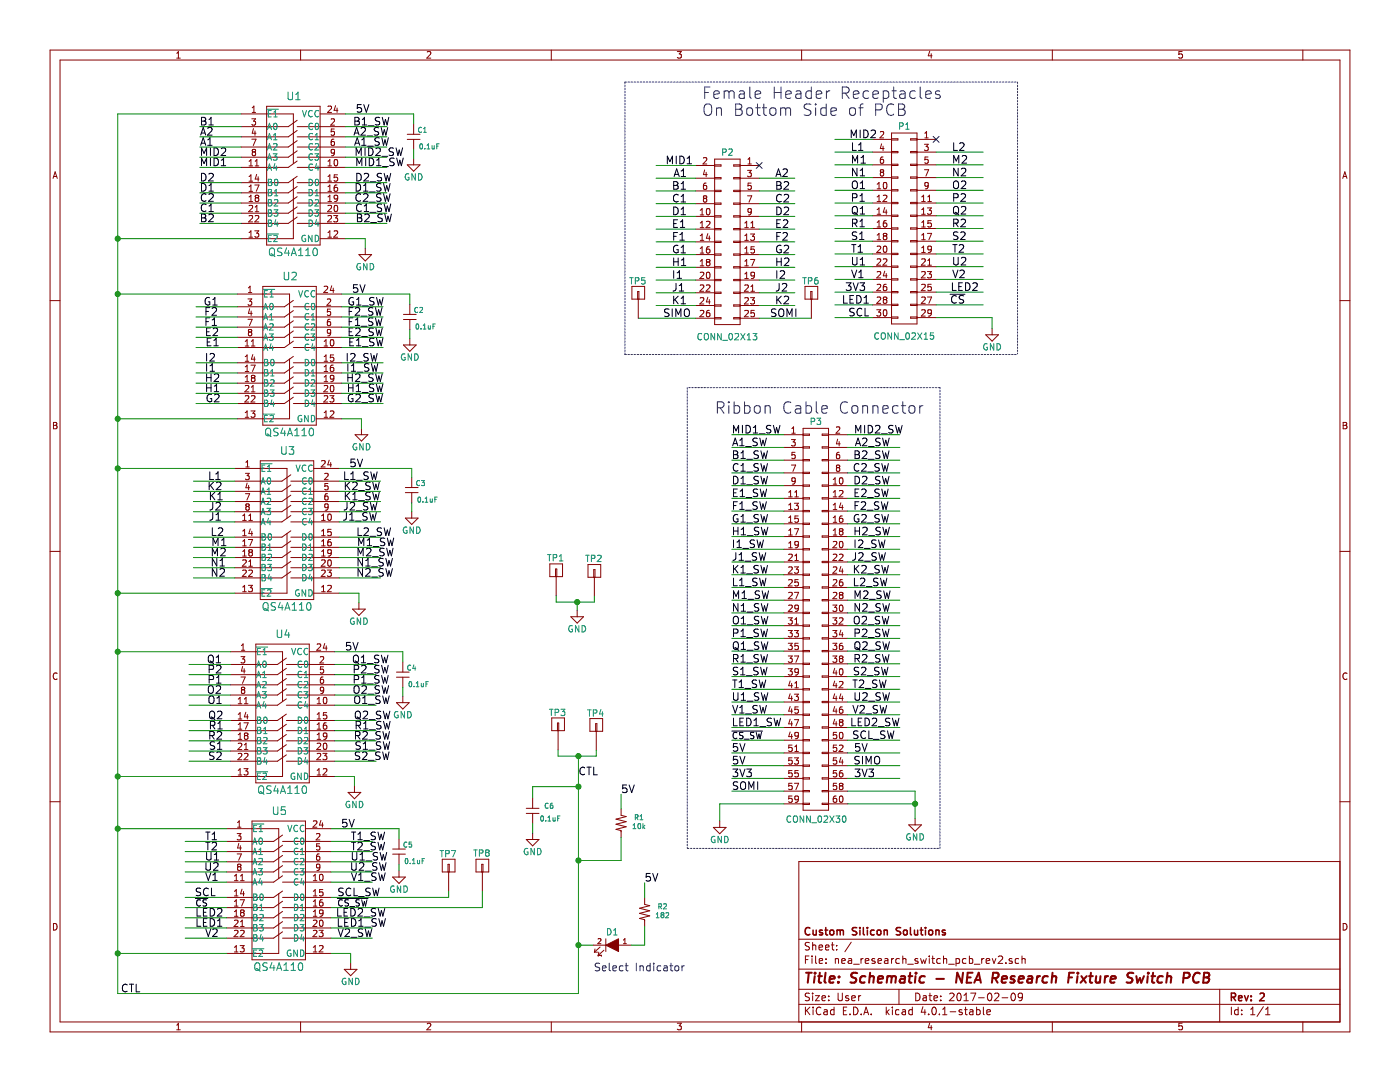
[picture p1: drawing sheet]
EESchema Schematic File Version 2
LIBS:power
LIBS:device
LIBS:transistors
LIBS:conn
LIBS:linear
LIBS:regul
LIBS:74xx
LIBS:cmos4000
LIBS:adc-dac
LIBS:memory
LIBS:xilinx
LIBS:microcontrollers
LIBS:dsp
LIBS:microchip
LIBS:analog_switches
LIBS:motorola
LIBS:texas
LIBS:intel
LIBS:audio
LIBS:interface
LIBS:digital-audio
LIBS:philips
LIBS:display
LIBS:cypress
LIBS:siliconi
LIBS:opto
LIBS:atmel
LIBS:contrib
LIBS:valves
LIBS:misc_parts
LIBS:nea_research_switch_pcb_rev2-cache
EELAYER 25 0
EELAYER END
$Descr User 11000 8500
encoding utf-8
Sheet 1 1
Title "Schematic - NEA Research Fixture Switch PCB"
Date "2017-02-09"
Rev "2"
Comp "Custom Silicon Solutions"
Comment1 ""
Comment2 ""
Comment3 ""
Comment4 ""
$EndDescr
$Comp
L CONN_02X15 P1
U 1 1
P 7105 1795
F 0 "P1" H 7105 2595 50  0000 C CNN
F 1 "CONN_02X15" H 7105 945 50  0000 C CNN
F 2 "footprints_on_Cdrive:Pin_Header_Straight_2x15_Pitch2.54mm" H 7105 645 50  0001 C CNN
F 3 "" H 7105 645 50  0000 C CNN
F 4 "digikey" H 7105 1795 60  0001 C CNN "supplier"
F 5 "A107235-ND " H 7105 1795 60  0001 C CNN "supplier pn"
F 6 "TE" H 7105 1795 60  0001 C CNN "manufacturer"
F 7 "2-146134-1 " H 7105 1795 60  0001 C CNN "manufacturer pn"
F 8 "CONN HEADER B/A 30POS VERT DUAL SMT" H 7105 1795 60  0001 C CNN "description"
	1    7105 1795
	-1   0    0    -1  
$EndComp
$Comp
L CONN_02X13 P2
U 1 1
P 5715 1900
F 0 "P2" H 5715 2600 50  0000 C CNN
F 1 "CONN_02X13" H 5715 1150 50  0000 C CNN
F 2 "footprints_on_Cdrive:Pin_Header_Straight_2x13_Pitch2.54mm" H 5715 750 50  0001 C CNN
F 3 "" H 5715 750 50  0000 C CNN
F 4 "digikey" H 5715 1900 60  0001 C CNN "supplier"
F 5 "A26494-ND" H 5715 1900 60  0001 C CNN "supplier pn"
F 6 "TE" H 5715 1900 60  0001 C CNN "manufacturer"
F 7 "1-534998-5 " H 5715 1900 60  0001 C CNN "manufacturer pn"
F 8 "CONN RECEPT 30POS .100 VERT DUAL " H 5715 1900 60  0001 C CNN "description"
	1    5715 1900
	-1   0    0    -1  
$EndComp
Text Label 6090 1400 0    60   ~ 0
A2
Wire Wire Line
	5965 1400 6245 1400
Text Label 6090 1500 0    60   ~ 0
B2
Wire Wire Line
	5965 1500 6245 1500
Text Label 6090 1600 0    60   ~ 0
C2
Text Label 6090 1700 0    60   ~ 0
D2
Text Label 6090 1800 0    60   ~ 0
E2
Text Label 6090 1900 0    60   ~ 0
F2
Wire Wire Line
	5965 1900 6245 1900
Text Label 6090 2000 0    60   ~ 0
G2
Text Label 6090 2100 0    60   ~ 0
H2
Wire Wire Line
	5965 2100 6245 2100
Text Label 6090 2200 0    60   ~ 0
I2
Text Label 6090 2300 0    60   ~ 0
J2
Wire Wire Line
	5965 2300 6245 2300
Text Label 6090 2400 0    60   ~ 0
K2
Text Label 7480 1195 0    60   ~ 0
L2
Wire Wire Line
	7355 1195 7725 1195
Text Label 7480 1295 0    60   ~ 0
M2
Text Label 7480 1395 0    60   ~ 0
N2
Text Label 7480 1495 0    60   ~ 0
O2
Text Label 7480 1595 0    60   ~ 0
P2
Text Label 7480 1695 0    60   ~ 0
Q2
Text Label 7480 1795 0    60   ~ 0
R2
Text Label 7480 1895 0    60   ~ 0
S2
Text Label 7480 1995 0    60   ~ 0
T2
Text Label 7480 2095 0    60   ~ 0
U2
Text Label 7480 2195 0    60   ~ 0
V2
Text Label 6675 1095 0    60   ~ 0
MID2
Wire Wire Line
	6855 1095 6560 1095
Text Label 5290 1400 0    60   ~ 0
A1
Wire Wire Line
	5465 1400 5155 1400
Text Label 5280 1500 0    60   ~ 0
B1
Wire Wire Line
	5465 1500 5155 1500
Text Label 5280 1600 0    60   ~ 0
C1
Wire Wire Line
	5465 1600 5155 1600
Text Label 5280 1700 0    60   ~ 0
D1
Wire Wire Line
	5465 1700 5155 1700
Text Label 5280 1800 0    60   ~ 0
E1
Wire Wire Line
	5465 1800 5155 1800
Text Label 5280 1900 0    60   ~ 0
F1
Wire Wire Line
	5465 1900 5155 1900
Text Label 5280 2000 0    60   ~ 0
G1
Wire Wire Line
	5465 2000 5155 2000
Text Label 5280 2100 0    60   ~ 0
H1
Wire Wire Line
	5465 2100 5155 2100
Text Label 5280 2200 0    60   ~ 0
I1
Wire Wire Line
	5465 2200 5155 2200
Text Label 5280 2300 0    60   ~ 0
J1
Wire Wire Line
	5465 2300 5155 2300
Text Label 5280 2400 0    60   ~ 0
K1
Wire Wire Line
	5465 2400 5155 2400
Text Label 6685 1195 0    60   ~ 0
L1
Wire Wire Line
	6855 1195 6560 1195
Text Label 6685 1295 0    60   ~ 0
M1
Wire Wire Line
	6855 1295 6560 1295
Text Label 6685 1395 0    60   ~ 0
N1
Wire Wire Line
	6855 1395 6560 1395
Text Label 6685 1495 0    60   ~ 0
O1
Wire Wire Line
	6855 1495 6560 1495
Text Label 6685 1595 0    60   ~ 0
P1
Wire Wire Line
	6855 1595 6560 1595
Text Label 6685 1695 0    60   ~ 0
Q1
Wire Wire Line
	6855 1695 6560 1695
Text Label 6685 1795 0    60   ~ 0
R1
Wire Wire Line
	6855 1795 6560 1795
Text Label 6685 1895 0    60   ~ 0
S1
Wire Wire Line
	6855 1895 6560 1895
Text Label 6685 1995 0    60   ~ 0
T1
Wire Wire Line
	6855 1995 6560 1995
Text Label 6685 2095 0    60   ~ 0
U1
Wire Wire Line
	6855 2095 6560 2095
Text Label 6685 2195 0    60   ~ 0
V1
Wire Wire Line
	6855 2195 6560 2195
Text Label 5230 1300 0    60   ~ 0
MID1
Wire Wire Line
	5465 1300 5155 1300
NoConn ~ 5965 1300
NoConn ~ 7355 1095
Wire Wire Line
	6855 2495 6560 2495
Wire Wire Line
	5965 1600 6245 1600
Wire Wire Line
	5965 1700 6245 1700
Wire Wire Line
	5965 1800 6245 1800
Wire Wire Line
	5965 2000 6245 2000
Wire Wire Line
	5965 2200 6245 2200
Wire Wire Line
	5965 2400 6245 2400
Wire Wire Line
	7355 1295 7725 1295
Wire Wire Line
	7355 1395 7725 1395
Wire Wire Line
	7355 1795 7725 1795
Wire Wire Line
	7355 1995 7725 1995
Wire Wire Line
	7355 2195 7725 2195
Wire Wire Line
	7355 1495 7725 1495
Wire Wire Line
	7355 1595 7725 1595
Wire Wire Line
	7355 1695 7725 1695
Wire Wire Line
	7355 1895 7725 1895
Wire Wire Line
	7355 2095 7725 2095
Wire Wire Line
	7355 2295 7725 2295
Wire Wire Line
	7355 2495 7795 2495
Text Label 6665 2495 0    60   ~ 0
SCL
Text Label 7465 2395 0    60   ~ 0
~CS
Text Label 6615 2395 0    60   ~ 0
LED1
Text Label 7470 2295 0    60   ~ 0
LED2
$Comp
L GND #PWR01
U 1 1
P 7795 2580
F 0 "#PWR01" H 7795 2330 50  0001 C CNN
F 1 "GND" H 7795 2430 50  0000 C CNN
F 2 "" H 7795 2580 50  0000 C CNN
F 3 "" H 7795 2580 50  0000 C CNN
	1    7795 2580
	1    0    0    -1  
$EndComp
Wire Wire Line
	7795 2495 7795 2580
Wire Wire Line
	7725 2395 7355 2395
Wire Wire Line
	6855 2295 6560 2295
Wire Wire Line
	6855 2395 6560 2395
Wire Notes Line
	4910 2785 7995 2785
Wire Notes Line
	4910 2785 4910 645 
Wire Notes Line
	4910 645  7995 645 
Wire Notes Line
	7995 645  7995 2780
Text Notes 5515 920  0    90   ~ 0
Female Header Receptacles\nOn Bottom Side of PCB
Text Label 6640 2295 0    60   ~ 0
3V3
$Comp
L QS4A110 U1
U 1 1
P 1895 1355
F 0 "U1" H 2310 1950 60  0000 C CNN
F 1 "QS4A110" H 2305 725 60  0000 C CNN
F 2 "footprints_on_Cdrive:QSOP-24" H 2310 1950 60  0001 C CNN
F 3 "" H 2310 1950 60  0000 C CNN
F 4 "digikey" H 1895 2455 60  0001 C CNN "supplier"
F 5 "800-1776-5-ND" H 2555 2445 60  0001 C CNN "suppiler pn"
F 6 "IDT" H 1915 2325 60  0001 C CNN "manufacturer"
F 7 "QS4A110QG" H 2405 2335 60  0001 C CNN "manufacturer pn"
F 8 "IC SWITCH 5PST, 24QSOP" H 2235 2185 60  0001 C CNN "description"
	1    1895 1355
	1    0    0    -1  
$EndComp
$Comp
L QS4A110 U2
U 1 1
P 1865 2770
F 0 "U2" H 2280 3365 60  0000 C CNN
F 1 "QS4A110" H 2275 2140 60  0000 C CNN
F 2 "footprints_on_Cdrive:QSOP-24" H 2280 3365 60  0001 C CNN
F 3 "" H 2280 3365 60  0000 C CNN
F 4 "digikey" H 1865 3870 60  0001 C CNN "supplier"
F 5 "800-1776-5-ND" H 2525 3860 60  0001 C CNN "suppiler pn"
F 6 "IDT" H 1885 3740 60  0001 C CNN "manufacturer"
F 7 "QS4A110QG" H 2375 3750 60  0001 C CNN "manufacturer pn"
F 8 "IC SWITCH 5PST, 24QSOP" H 2205 3600 60  0001 C CNN "description"
	1    1865 2770
	1    0    0    -1  
$EndComp
$Comp
L QS4A110 U3
U 1 1
P 1845 4140
F 0 "U3" H 2260 4735 60  0000 C CNN
F 1 "QS4A110" H 2255 3510 60  0000 C CNN
F 2 "footprints_on_Cdrive:QSOP-24" H 2260 4735 60  0001 C CNN
F 3 "" H 2260 4735 60  0000 C CNN
F 4 "digikey" H 1845 5240 60  0001 C CNN "supplier"
F 5 "800-1776-5-ND" H 2505 5230 60  0001 C CNN "suppiler pn"
F 6 "IDT" H 1865 5110 60  0001 C CNN "manufacturer"
F 7 "QS4A110QG" H 2355 5120 60  0001 C CNN "manufacturer pn"
F 8 "IC SWITCH 5PST, 24QSOP" H 2185 4970 60  0001 C CNN "description"
	1    1845 4140
	1    0    0    -1  
$EndComp
$Comp
L QS4A110 U4
U 1 1
P 1810 5580
F 0 "U4" H 2225 6175 60  0000 C CNN
F 1 "QS4A110" H 2220 4950 60  0000 C CNN
F 2 "footprints_on_Cdrive:QSOP-24" H 2225 6175 60  0001 C CNN
F 3 "" H 2225 6175 60  0000 C CNN
F 4 "digikey" H 1810 6680 60  0001 C CNN "supplier"
F 5 "800-1776-5-ND" H 2470 6670 60  0001 C CNN "suppiler pn"
F 6 "IDT" H 1830 6550 60  0001 C CNN "manufacturer"
F 7 "QS4A110QG" H 2320 6560 60  0001 C CNN "manufacturer pn"
F 8 "IC SWITCH 5PST, 24QSOP" H 2150 6410 60  0001 C CNN "description"
	1    1810 5580
	1    0    0    -1  
$EndComp
$Comp
L QS4A110 U5
U 1 1
P 1780 6970
F 0 "U5" H 2195 7565 60  0000 C CNN
F 1 "QS4A110" H 2190 6340 60  0000 C CNN
F 2 "footprints_on_Cdrive:QSOP-24" H 2195 7565 60  0001 C CNN
F 3 "" H 2195 7565 60  0000 C CNN
F 4 "digikey" H 1780 8070 60  0001 C CNN "supplier"
F 5 "800-1776-5-ND" H 2440 8060 60  0001 C CNN "suppiler pn"
F 6 "IDT" H 1800 7940 60  0001 C CNN "manufacturer"
F 7 "QS4A110QG" H 2290 7950 60  0001 C CNN "manufacturer pn"
F 8 "IC SWITCH 5PST, 24QSOP" H 2120 7800 60  0001 C CNN "description"
	1    1780 6970
	1    0    0    -1  
$EndComp
Text Label 1655 4220 0    60   ~ 0
L2
Text Label 1655 4380 0    60   ~ 0
M2
Text Label 1655 4540 0    60   ~ 0
N2
Text Label 1625 5460 0    60   ~ 0
O2
Text Label 1630 5300 0    60   ~ 0
P2
Text Label 1635 5660 0    60   ~ 0
Q2
Text Label 1635 5820 0    60   ~ 0
R2
Text Label 1635 5980 0    60   ~ 0
S2
Text Label 1610 6690 0    60   ~ 0
T2
Text Label 1605 6850 0    60   ~ 0
U2
Text Label 1610 7370 0    60   ~ 0
V2
Text Label 1570 1235 0    60   ~ 0
MID2
Text Label 1635 3780 0    60   ~ 0
L1
Text Label 1660 4300 0    60   ~ 0
M1
Text Label 1655 4460 0    60   ~ 0
N1
Text Label 1630 5540 0    60   ~ 0
O1
Text Label 1630 5380 0    60   ~ 0
P1
Text Label 1625 5220 0    60   ~ 0
Q1
Text Label 1640 5740 0    60   ~ 0
R1
Text Label 1640 5900 0    60   ~ 0
S1
Text Label 1610 6610 0    60   ~ 0
T1
Text Label 1610 6770 0    60   ~ 0
U1
Text Label 1610 6930 0    60   ~ 0
V1
Text Label 1530 7050 0    60   ~ 0
SCL
Text Label 1535 7130 0    50   ~ 0
~CS
Text Label 1535 7290 0    60   ~ 0
LED1
Text Label 1535 7210 0    60   ~ 0
LED2
Text Label 1570 1155 0    60   ~ 0
A1
Wire Wire Line
	1895 1155 1570 1155
Text Label 1570 995  0    60   ~ 0
B1
Wire Wire Line
	1895 1315 1570 1315
Text Label 1570 1675 0    60   ~ 0
C1
Wire Wire Line
	1895 1515 1570 1515
Text Label 1570 1515 0    60   ~ 0
D1
Wire Wire Line
	1895 1675 1570 1675
Text Label 1615 2730 0    60   ~ 0
E1
Wire Wire Line
	1865 2410 1540 2410
Text Label 1605 2570 0    60   ~ 0
F1
Text Label 1600 2410 0    60   ~ 0
G1
Text Label 1610 3090 0    60   ~ 0
H1
Text Label 1610 2930 0    60   ~ 0
I1
Text Label 1640 4100 0    60   ~ 0
J1
Text Label 1640 3940 0    60   ~ 0
K1
Text Label 1570 1315 0    60   ~ 0
MID1
Wire Wire Line
	1895 995  1570 995 
Text Label 1570 1075 0    60   ~ 0
A2
Wire Wire Line
	1570 1235 1895 1235
Text Label 1570 1755 0    60   ~ 0
B2
Wire Wire Line
	1570 1435 1895 1435
Text Label 1570 1595 0    60   ~ 0
C2
Text Label 1570 1435 0    60   ~ 0
D2
Text Label 1610 2650 0    60   ~ 0
E2
Text Label 1605 2490 0    60   ~ 0
F2
Text Label 1615 3170 0    60   ~ 0
G2
Text Label 1610 3010 0    60   ~ 0
H2
Text Label 1610 2850 0    60   ~ 0
I2
Text Label 1640 4020 0    60   ~ 0
J2
Text Label 1630 3860 0    60   ~ 0
K2
Wire Wire Line
	1570 1595 1895 1595
Wire Wire Line
	1570 1755 1895 1755
Wire Wire Line
	1865 2570 1540 2570
Wire Wire Line
	1865 2730 1540 2730
Wire Wire Line
	1865 2930 1540 2930
Wire Wire Line
	1865 3090 1540 3090
Wire Wire Line
	1865 2490 1540 2490
Wire Wire Line
	1540 2650 1865 2650
Wire Wire Line
	1540 2850 1865 2850
Wire Wire Line
	1540 3010 1865 3010
Wire Wire Line
	1540 3170 1865 3170
Wire Wire Line
	1845 3860 1520 3860
Wire Wire Line
	1845 4020 1520 4020
Wire Wire Line
	1845 4220 1520 4220
Wire Wire Line
	1845 4380 1520 4380
Wire Wire Line
	1845 4540 1520 4540
Wire Wire Line
	1845 3780 1520 3780
Wire Wire Line
	1520 3940 1845 3940
Wire Wire Line
	1520 4100 1845 4100
Wire Wire Line
	1520 4300 1845 4300
Wire Wire Line
	1520 4460 1845 4460
Wire Wire Line
	1810 5300 1485 5300
Wire Wire Line
	1810 5460 1485 5460
Wire Wire Line
	1810 5660 1485 5660
Wire Wire Line
	1810 5820 1485 5820
Wire Wire Line
	1810 5980 1485 5980
Wire Wire Line
	1810 5220 1485 5220
Wire Wire Line
	1485 5380 1810 5380
Wire Wire Line
	1485 5540 1810 5540
Wire Wire Line
	1485 5740 1810 5740
Wire Wire Line
	1485 5900 1810 5900
Wire Wire Line
	1780 6690 1455 6690
Wire Wire Line
	1780 6850 1455 6850
Wire Wire Line
	1455 7050 1780 7050
Wire Wire Line
	1780 7210 1455 7210
Wire Wire Line
	1780 7370 1455 7370
Wire Wire Line
	1780 6610 1455 6610
Wire Wire Line
	1455 6770 1780 6770
Wire Wire Line
	1455 6930 1780 6930
Wire Wire Line
	1455 7130 1780 7130
Wire Wire Line
	1455 7290 1780 7290
Text Label 2800 4220 0    60   ~ 0
L2_SW
Text Label 2800 4380 0    60   ~ 0
M2_SW
Text Label 2800 4540 0    60   ~ 0
N2_SW
Text Label 2770 5460 0    60   ~ 0
O2_SW
Text Label 2770 5300 0    60   ~ 0
P2_SW
Text Label 2780 5660 0    60   ~ 0
Q2_SW
Text Label 2780 5820 0    60   ~ 0
R2_SW
Text Label 2780 5980 0    60   ~ 0
S2_SW
Text Label 2755 6690 0    60   ~ 0
T2_SW
Text Label 2750 6850 0    60   ~ 0
U2_SW
Text Label 2650 7370 0    60   ~ 0
V2_SW
Text Label 2785 1235 0    60   ~ 0
MID2_SW
Text Label 2695 3780 0    60   ~ 0
L1_SW
Text Label 2805 4300 0    60   ~ 0
M1_SW
Text Label 2800 4460 0    60   ~ 0
N1_SW
Text Label 2775 5540 0    60   ~ 0
O1_SW
Text Label 2770 5380 0    60   ~ 0
P1_SW
Text Label 2765 5220 0    60   ~ 0
Q1_SW
Text Label 2785 5740 0    60   ~ 0
R1_SW
Text Label 2785 5900 0    60   ~ 0
S1_SW
Text Label 2755 6610 0    60   ~ 0
T1_SW
Text Label 2755 6770 0    60   ~ 0
U1_SW
Text Label 2755 6930 0    60   ~ 0
V1_SW
Text Label 2650 7050 0    60   ~ 0
SCL_SW
Text Label 2650 7130 0    50   ~ 0
~CS_SW
Text Label 2645 7290 0    60   ~ 0
LED1_SW
Text Label 2640 7210 0    60   ~ 0
LED2_SW
Wire Wire Line
	3040 1155 2715 1155
Text Label 2775 995  0    60   ~ 0
B1_SW
Wire Wire Line
	3040 1315 2715 1315
Text Label 2790 1675 0    60   ~ 0
C1_SW
Wire Wire Line
	3040 1515 2715 1515
Text Label 2785 1515 0    60   ~ 0
D1_SW
Wire Wire Line
	3040 1675 2715 1675
Text Label 2735 2730 0    60   ~ 0
E1_SW
Wire Wire Line
	3010 2410 2685 2410
Text Label 2730 2570 0    60   ~ 0
F1_SW
Text Label 2730 2410 0    60   ~ 0
G1_SW
Text Label 2725 3090 0    60   ~ 0
H1_SW
Text Label 2720 2930 0    60   ~ 0
I1_SW
Text Label 2690 4100 0    60   ~ 0
J1_SW
Text Label 2700 3940 0    60   ~ 0
K1_SW
Text Label 2790 1315 0    60   ~ 0
MID1_SW
Wire Wire Line
	3040 995  2715 995 
Wire Wire Line
	2715 1235 3040 1235
Text Label 2795 1755 0    60   ~ 0
B2_SW
Wire Wire Line
	2715 1435 3040 1435
Text Label 2785 1595 0    60   ~ 0
C2_SW
Text Label 2790 1435 0    60   ~ 0
D2_SW
Text Label 2730 2650 0    60   ~ 0
E2_SW
Text Label 2730 2490 0    60   ~ 0
F2_SW
Text Label 2725 3170 0    60   ~ 0
G2_SW
Text Label 2720 3010 0    60   ~ 0
H2_SW
Text Label 2715 2850 0    60   ~ 0
I2_SW
Text Label 2695 4020 0    60   ~ 0
J2_SW
Text Label 2700 3860 0    60   ~ 0
K2_SW
Wire Wire Line
	2715 1595 3040 1595
Wire Wire Line
	2715 1755 3040 1755
Wire Wire Line
	3010 2570 2685 2570
Wire Wire Line
	3010 2730 2685 2730
Wire Wire Line
	3010 2930 2685 2930
Wire Wire Line
	3010 3090 2685 3090
Wire Wire Line
	3010 2490 2685 2490
Wire Wire Line
	2685 2650 3010 2650
Wire Wire Line
	2685 2850 3010 2850
Wire Wire Line
	2685 3010 3010 3010
Wire Wire Line
	2685 3170 3010 3170
Wire Wire Line
	2990 3860 2665 3860
Wire Wire Line
	2990 4020 2665 4020
Wire Wire Line
	2990 4220 2665 4220
Wire Wire Line
	2990 4380 2665 4380
Wire Wire Line
	2990 4540 2665 4540
Wire Wire Line
	2990 3780 2665 3780
Wire Wire Line
	2665 3940 2990 3940
Wire Wire Line
	2665 4100 2990 4100
Wire Wire Line
	2665 4300 2990 4300
Wire Wire Line
	2665 4460 2990 4460
Wire Wire Line
	2955 5300 2630 5300
Wire Wire Line
	2955 5460 2630 5460
Wire Wire Line
	2955 5660 2630 5660
Wire Wire Line
	2955 5820 2630 5820
Wire Wire Line
	2955 5980 2630 5980
Wire Wire Line
	2955 5220 2630 5220
Wire Wire Line
	2630 5380 2955 5380
Wire Wire Line
	2630 5540 2955 5540
Wire Wire Line
	2630 5740 2955 5740
Wire Wire Line
	2630 5900 2955 5900
Wire Wire Line
	2925 6690 2600 6690
Wire Wire Line
	2925 6850 2600 6850
Wire Wire Line
	2600 7050 3525 7050
Wire Wire Line
	2925 7210 2600 7210
Wire Wire Line
	2925 7370 2600 7370
Wire Wire Line
	2925 6610 2600 6610
Wire Wire Line
	2600 6770 2925 6770
Wire Wire Line
	2600 6930 2925 6930
Wire Wire Line
	2600 7130 3790 7130
Wire Wire Line
	2600 7290 2925 7290
Text Label 2780 1155 0    60   ~ 0
A1_SW
Text Label 2775 1075 0    60   ~ 0
A2_SW
Wire Wire Line
	1895 1075 1570 1075
Wire Wire Line
	3040 1075 2715 1075
Wire Wire Line
	4545 7805 925  7805
Wire Wire Line
	925  7805 925  895 
Wire Wire Line
	925  895  1895 895 
Wire Wire Line
	1895 1875 925  1875
Connection ~ 925  1875
Wire Wire Line
	1865 2310 925  2310
Connection ~ 925  2310
Wire Wire Line
	1865 3290 925  3290
Connection ~ 925  3290
Wire Wire Line
	1845 3680 925  3680
Connection ~ 925  3680
Wire Wire Line
	1845 4660 925  4660
Connection ~ 925  4660
Wire Wire Line
	1810 5120 925  5120
Connection ~ 925  5120
Wire Wire Line
	1810 6100 925  6100
Connection ~ 925  6100
Wire Wire Line
	1780 6510 925  6510
Connection ~ 925  6510
Wire Wire Line
	1780 7490 925  7490
Connection ~ 925  7490
Text Label 950  7805 0    60   ~ 0
CTL
$Comp
L GND #PWR02
U 1 1
P 2870 1950
F 0 "#PWR02" H 2870 1700 50  0001 C CNN
F 1 "GND" H 2870 1800 50  0000 C CNN
F 2 "" H 2870 1950 50  0000 C CNN
F 3 "" H 2870 1950 50  0000 C CNN
	1    2870 1950
	1    0    0    -1  
$EndComp
Wire Wire Line
	2715 1875 2870 1875
Wire Wire Line
	2870 1875 2870 1950
$Comp
L GND #PWR03
U 1 1
P 2840 3365
F 0 "#PWR03" H 2840 3115 50  0001 C CNN
F 1 "GND" H 2840 3215 50  0000 C CNN
F 2 "" H 2840 3365 50  0000 C CNN
F 3 "" H 2840 3365 50  0000 C CNN
	1    2840 3365
	1    0    0    -1  
$EndComp
Wire Wire Line
	2685 3290 2840 3290
Wire Wire Line
	2840 3290 2840 3365
$Comp
L GND #PWR04
U 1 1
P 2820 4735
F 0 "#PWR04" H 2820 4485 50  0001 C CNN
F 1 "GND" H 2820 4585 50  0000 C CNN
F 2 "" H 2820 4735 50  0000 C CNN
F 3 "" H 2820 4735 50  0000 C CNN
	1    2820 4735
	1    0    0    -1  
$EndComp
Wire Wire Line
	2665 4660 2820 4660
Wire Wire Line
	2820 4660 2820 4735
$Comp
L GND #PWR05
U 1 1
P 2785 6175
F 0 "#PWR05" H 2785 5925 50  0001 C CNN
F 1 "GND" H 2785 6025 50  0000 C CNN
F 2 "" H 2785 6175 50  0000 C CNN
F 3 "" H 2785 6175 50  0000 C CNN
	1    2785 6175
	1    0    0    -1  
$EndComp
Wire Wire Line
	2630 6100 2785 6100
Wire Wire Line
	2785 6100 2785 6175
$Comp
L GND #PWR06
U 1 1
P 2755 7565
F 0 "#PWR06" H 2755 7315 50  0001 C CNN
F 1 "GND" H 2755 7415 50  0000 C CNN
F 2 "" H 2755 7565 50  0000 C CNN
F 3 "" H 2755 7565 50  0000 C CNN
	1    2755 7565
	1    0    0    -1  
$EndComp
Wire Wire Line
	2600 7490 2755 7490
Wire Wire Line
	2755 7490 2755 7565
Text Label 6710 3415 0    60   ~ 0
MID2_SW
Text Label 5750 3615 0    60   ~ 0
B1_SW
Text Label 5750 3715 0    60   ~ 0
C1_SW
Text Label 5750 3815 0    60   ~ 0
D1_SW
Text Label 5750 3415 0    60   ~ 0
MID1_SW
Text Label 6705 3615 0    60   ~ 0
B2_SW
Text Label 6700 3715 0    60   ~ 0
C2_SW
Text Label 6705 3815 0    60   ~ 0
D2_SW
Text Label 5750 3515 0    60   ~ 0
A1_SW
Text Label 6715 3515 0    60   ~ 0
A2_SW
$Comp
L CONN_02X30 P3
U 1 1
P 6410 4865
F 0 "P3" H 6410 6415 50  0000 C CNN
F 1 "CONN_02X30" H 6415 3290 50  0000 C CNN
F 2 "footprints_on_Cdrive:HDR_2x30_F_latch" H 6410 4365 50  0001 C CNN
F 3 "" H 6410 4365 50  0000 C CNN
F 4 "digikey" H 6410 4865 60  0001 C CNN "supplier"
F 5 "AHK60H-ND" H 6410 4865 60  0001 C CNN "supplier pn"
F 6 "TE" H 6410 4865 60  0001 C CNN "manufacturer"
F 7 "1-5499922-1 " H 6410 4865 60  0001 C CNN "manufacturer pn"
F 8 "CONN HEADER VERT 60POS .100 15AU " H 6410 4865 60  0001 C CNN "description"
	1    6410 4865
	1    0    0    -1  
$EndComp
Wire Wire Line
	6160 3415 5750 3415
Wire Wire Line
	6160 3515 5750 3515
Wire Wire Line
	6160 3615 5750 3615
Wire Wire Line
	6160 3715 5750 3715
Wire Wire Line
	6160 3815 5750 3815
Wire Wire Line
	6160 3915 5750 3915
Wire Wire Line
	6160 4015 5750 4015
Wire Wire Line
	6160 4115 5750 4115
Wire Wire Line
	6160 4215 5750 4215
Wire Wire Line
	6160 4315 5750 4315
Wire Wire Line
	6160 4415 5750 4415
Wire Wire Line
	6160 4515 5750 4515
Wire Wire Line
	6160 4615 5750 4615
Wire Wire Line
	6160 4715 5750 4715
Wire Wire Line
	6160 4815 5750 4815
Wire Wire Line
	6160 4915 5750 4915
Wire Wire Line
	6160 5015 5750 5015
Wire Wire Line
	6160 5115 5750 5115
Wire Wire Line
	6160 5215 5750 5215
Wire Wire Line
	6160 5315 5750 5315
Wire Wire Line
	6160 5415 5750 5415
Wire Wire Line
	6160 5515 5750 5515
Wire Wire Line
	6160 5615 5750 5615
Wire Wire Line
	6160 5715 5750 5715
Wire Wire Line
	6160 5815 5750 5815
Wire Wire Line
	6160 5915 5750 5915
Wire Wire Line
	6160 6015 5750 6015
Wire Wire Line
	6160 6115 5750 6115
Wire Wire Line
	5655 6315 6160 6315
Wire Wire Line
	7070 3415 6660 3415
Wire Wire Line
	7070 3515 6660 3515
Wire Wire Line
	7070 3615 6660 3615
Wire Wire Line
	7070 3715 6660 3715
Wire Wire Line
	7070 3815 6660 3815
Wire Wire Line
	7070 3915 6660 3915
Wire Wire Line
	7070 4015 6660 4015
Wire Wire Line
	7070 4115 6660 4115
Wire Wire Line
	7070 4215 6660 4215
Wire Wire Line
	7070 4315 6660 4315
Wire Wire Line
	7070 4415 6660 4415
Wire Wire Line
	7070 4515 6660 4515
Wire Wire Line
	7070 4615 6660 4615
Wire Wire Line
	7070 4715 6660 4715
Wire Wire Line
	7070 4815 6660 4815
Wire Wire Line
	7070 4915 6660 4915
Wire Wire Line
	7070 5015 6660 5015
Wire Wire Line
	7070 5115 6660 5115
Wire Wire Line
	7070 5215 6660 5215
Wire Wire Line
	7070 5315 6660 5315
Wire Wire Line
	7070 5415 6660 5415
Wire Wire Line
	7070 5515 6660 5515
Wire Wire Line
	7070 5615 6660 5615
Wire Wire Line
	7070 5715 6660 5715
Wire Wire Line
	7070 5815 6660 5815
Wire Wire Line
	7070 5915 6660 5915
Wire Wire Line
	7070 6015 6660 6015
Wire Wire Line
	7070 6115 6660 6115
Wire Wire Line
	6660 6215 7190 6215
Wire Wire Line
	6660 6315 7190 6315
Text Label 5750 3915 0    60   ~ 0
E1_SW
Text Label 5750 4015 0    60   ~ 0
F1_SW
Text Label 5750 4115 0    60   ~ 0
G1_SW
Text Label 5750 4215 0    60   ~ 0
H1_SW
Text Label 5750 4315 0    60   ~ 0
I1_SW
Text Label 6705 3915 0    60   ~ 0
E2_SW
Text Label 6705 4015 0    60   ~ 0
F2_SW
Text Label 6700 4115 0    60   ~ 0
G2_SW
Text Label 6705 4215 0    60   ~ 0
H2_SW
Text Label 6705 4315 0    60   ~ 0
I2_SW
Text Label 6700 4615 0    60   ~ 0
L2_SW
Text Label 6705 4715 0    60   ~ 0
M2_SW
Text Label 6705 4815 0    60   ~ 0
N2_SW
Text Label 5750 4615 0    60   ~ 0
L1_SW
Text Label 5750 4715 0    60   ~ 0
M1_SW
Text Label 5750 4815 0    60   ~ 0
N1_SW
Text Label 5750 4415 0    60   ~ 0
J1_SW
Text Label 5750 4515 0    60   ~ 0
K1_SW
Text Label 6690 4415 0    60   ~ 0
J2_SW
Text Label 6700 4515 0    60   ~ 0
K2_SW
Text Label 6700 4915 0    60   ~ 0
O2_SW
Text Label 6705 5015 0    60   ~ 0
P2_SW
Text Label 6705 5115 0    60   ~ 0
Q2_SW
Text Label 6705 5215 0    60   ~ 0
R2_SW
Text Label 6700 5315 0    60   ~ 0
S2_SW
Text Label 5750 4915 0    60   ~ 0
O1_SW
Text Label 5750 5015 0    60   ~ 0
P1_SW
Text Label 5750 5115 0    60   ~ 0
Q1_SW
Text Label 5750 5215 0    60   ~ 0
R1_SW
Text Label 5750 5315 0    60   ~ 0
S1_SW
Text Label 6695 5415 0    60   ~ 0
T2_SW
Text Label 6705 5515 0    60   ~ 0
U2_SW
Text Label 6695 5615 0    60   ~ 0
V2_SW
Text Label 5750 5415 0    60   ~ 0
T1_SW
Text Label 5750 5515 0    60   ~ 0
U1_SW
Text Label 5750 5615 0    60   ~ 0
V1_SW
Text Label 6695 5815 0    60   ~ 0
SCL_SW
Text Label 5750 5715 0    60   ~ 0
LED1_SW
Text Label 6680 5715 0    60   ~ 0
LED2_SW
Text Label 5750 5915 0    60   ~ 0
5V
Text Label 6710 5915 0    60   ~ 0
5V
Text Label 5750 6015 0    60   ~ 0
5V
Text Label 5750 6115 0    60   ~ 0
3V3
Text Label 6705 6015 0    60   ~ 0
SIMO
Text Label 6710 6115 0    60   ~ 0
3V3
$Comp
L GND #PWR07
U 1 1
P 5655 6450
F 0 "#PWR07" H 5655 6200 50  0001 C CNN
F 1 "GND" H 5655 6300 50  0000 C CNN
F 2 "" H 5655 6450 50  0000 C CNN
F 3 "" H 5655 6450 50  0000 C CNN
	1    5655 6450
	1    0    0    -1  
$EndComp
$Comp
L GND #PWR08
U 1 1
P 7190 6430
F 0 "#PWR08" H 7190 6180 50  0001 C CNN
F 1 "GND" H 7190 6280 50  0000 C CNN
F 2 "" H 7190 6430 50  0000 C CNN
F 3 "" H 7190 6430 50  0000 C CNN
	1    7190 6430
	1    0    0    -1  
$EndComp
Wire Wire Line
	7190 6215 7190 6430
Connection ~ 7190 6315
Text Notes 5615 3260 0    90   ~ 0
Ribbon Cable Connector
Wire Notes Line
	5400 6665 7385 6665
Wire Notes Line
	7385 6665 7385 3045
Wire Notes Line
	7385 3045 5400 3045
Wire Notes Line
	5400 3045 5400 6660
Wire Wire Line
	5655 6315 5655 6450
Text Label 4545 6100 0    60   ~ 0
CTL
Text Label 2795 895  0    60   ~ 0
5V
Wire Wire Line
	2715 895  3250 895 
Text Label 2765 2310 0    60   ~ 0
5V
Wire Wire Line
	2685 2310 3220 2310
Text Label 2745 3680 0    60   ~ 0
5V
Wire Wire Line
	2665 3680 3235 3680
Text Label 2710 5120 0    60   ~ 0
5V
Wire Wire Line
	2630 5120 3165 5120
Text Label 2680 6510 0    60   ~ 0
5V
Wire Wire Line
	2600 6510 3135 6510
$Comp
L CAP_NP C3
U 1 1
P 3235 3900
F 0 "C3" H 3265 4000 40  0000 L CNN
F 1 "0.1uF" H 3275 3870 40  0000 L CNN
F 2 "footprints_on_Cdrive:0402" H 3273 3750 30  0001 C CNN
F 3 "" H 3235 3900 60  0000 C CNN
F 4 "digikey" H 3235 3900 60  0001 C CNN "supplier"
F 5 " 478-1126-1-ND " H 3235 3900 60  0001 C CNN "supplier pn"
F 6 "AVX Corporation" H 3235 3900 60  0001 C CNN "manufacturer"
F 7 "0402YD104KAT2A " H 3235 3900 60  0001 C CNN "manufacturer pn"
F 8 "CAP CER 0.1UF 16V X5R 0402 " H 3235 3900 60  0001 C CNN "description"
	1    3235 3900
	1    0    0    -1  
$EndComp
$Comp
L GND #PWR09
U 1 1
P 3235 4020
F 0 "#PWR09" H 3235 3770 50  0001 C CNN
F 1 "GND" H 3235 3870 50  0000 C CNN
F 2 "" H 3235 4020 50  0000 C CNN
F 3 "" H 3235 4020 50  0000 C CNN
	1    3235 4020
	1    0    0    -1  
$EndComp
Wire Wire Line
	3235 3950 3235 4020
Wire Wire Line
	3235 3680 3235 3750
$Comp
L CAP_NP C2
U 1 1
P 3220 2540
F 0 "C2" H 3250 2640 40  0000 L CNN
F 1 "0.1uF" H 3260 2510 40  0000 L CNN
F 2 "footprints_on_Cdrive:0402" H 3258 2390 30  0001 C CNN
F 3 "" H 3220 2540 60  0000 C CNN
F 4 "digikey" H 3220 2540 60  0001 C CNN "supplier"
F 5 " 478-1126-1-ND " H 3220 2540 60  0001 C CNN "supplier pn"
F 6 "AVX Corporation" H 3220 2540 60  0001 C CNN "manufacturer"
F 7 "0402YD104KAT2A " H 3220 2540 60  0001 C CNN "manufacturer pn"
F 8 "CAP CER 0.1UF 16V X5R 0402 " H 3220 2540 60  0001 C CNN "description"
	1    3220 2540
	1    0    0    -1  
$EndComp
$Comp
L GND #PWR010
U 1 1
P 3220 2660
F 0 "#PWR010" H 3220 2410 50  0001 C CNN
F 1 "GND" H 3220 2510 50  0000 C CNN
F 2 "" H 3220 2660 50  0000 C CNN
F 3 "" H 3220 2660 50  0000 C CNN
	1    3220 2660
	1    0    0    -1  
$EndComp
Wire Wire Line
	3220 2590 3220 2660
Wire Wire Line
	3220 2310 3220 2390
$Comp
L CAP_NP C1
U 1 1
P 3250 1125
F 0 "C1" H 3280 1225 40  0000 L CNN
F 1 "0.1uF" H 3290 1095 40  0000 L CNN
F 2 "footprints_on_Cdrive:0402" H 3288 975 30  0001 C CNN
F 3 "" H 3250 1125 60  0000 C CNN
F 4 "digikey" H 3250 1125 60  0001 C CNN "supplier"
F 5 " 478-1126-1-ND " H 3250 1125 60  0001 C CNN "supplier pn"
F 6 "AVX Corporation" H 3250 1125 60  0001 C CNN "manufacturer"
F 7 "0402YD104KAT2A " H 3250 1125 60  0001 C CNN "manufacturer pn"
F 8 "CAP CER 0.1UF 16V X5R 0402 " H 3250 1125 60  0001 C CNN "description"
	1    3250 1125
	1    0    0    -1  
$EndComp
$Comp
L GND #PWR011
U 1 1
P 3250 1245
F 0 "#PWR011" H 3250 995 50  0001 C CNN
F 1 "GND" H 3250 1095 50  0000 C CNN
F 2 "" H 3250 1245 50  0000 C CNN
F 3 "" H 3250 1245 50  0000 C CNN
	1    3250 1245
	1    0    0    -1  
$EndComp
Wire Wire Line
	3250 1175 3250 1245
Wire Wire Line
	3250 895  3250 975 
$Comp
L CAP_NP C4
U 1 1
P 3165 5350
F 0 "C4" H 3195 5450 40  0000 L CNN
F 1 "0.1uF" H 3205 5320 40  0000 L CNN
F 2 "footprints_on_Cdrive:0402" H 3203 5200 30  0001 C CNN
F 3 "" H 3165 5350 60  0000 C CNN
F 4 "digikey" H 3165 5350 60  0001 C CNN "supplier"
F 5 " 478-1126-1-ND " H 3165 5350 60  0001 C CNN "supplier pn"
F 6 "AVX Corporation" H 3165 5350 60  0001 C CNN "manufacturer"
F 7 "0402YD104KAT2A " H 3165 5350 60  0001 C CNN "manufacturer pn"
F 8 "CAP CER 0.1UF 16V X5R 0402 " H 3165 5350 60  0001 C CNN "description"
	1    3165 5350
	1    0    0    -1  
$EndComp
$Comp
L GND #PWR012
U 1 1
P 3165 5470
F 0 "#PWR012" H 3165 5220 50  0001 C CNN
F 1 "GND" H 3165 5320 50  0000 C CNN
F 2 "" H 3165 5470 50  0000 C CNN
F 3 "" H 3165 5470 50  0000 C CNN
	1    3165 5470
	1    0    0    -1  
$EndComp
Wire Wire Line
	3165 5400 3165 5470
Wire Wire Line
	3165 5120 3165 5200
$Comp
L CAP_NP C5
U 1 1
P 3135 6740
F 0 "C5" H 3165 6840 40  0000 L CNN
F 1 "0.1uF" H 3175 6710 40  0000 L CNN
F 2 "footprints_on_Cdrive:0402" H 3173 6590 30  0001 C CNN
F 3 "" H 3135 6740 60  0000 C CNN
F 4 "digikey" H 3135 6740 60  0001 C CNN "supplier"
F 5 " 478-1126-1-ND " H 3135 6740 60  0001 C CNN "supplier pn"
F 6 "AVX Corporation" H 3135 6740 60  0001 C CNN "manufacturer"
F 7 "0402YD104KAT2A " H 3135 6740 60  0001 C CNN "manufacturer pn"
F 8 "CAP CER 0.1UF 16V X5R 0402 " H 3135 6740 60  0001 C CNN "description"
	1    3135 6740
	1    0    0    -1  
$EndComp
$Comp
L GND #PWR013
U 1 1
P 3135 6840
F 0 "#PWR013" H 3135 6590 50  0001 C CNN
F 1 "GND" H 3135 6690 50  0000 C CNN
F 2 "" H 3135 6840 50  0000 C CNN
F 3 "" H 3135 6840 50  0000 C CNN
	1    3135 6840
	1    0    0    -1  
$EndComp
Wire Wire Line
	3135 6790 3135 6840
Wire Wire Line
	3135 6510 3135 6590
$Comp
L header_pin TP1
U 1 1
P 4370 4480
F 0 "TP1" V 4470 4485 50  0000 C CNN
F 1 "header_pin" V 4470 4480 50  0001 C CNN
F 2 "footprints_on_Cdrive:Header_Pin_Rnd" H 4370 4480 60  0001 C CNN
F 3 "" H 4370 4480 60  0000 C CNN
	1    4370 4480
	0    -1   -1   0   
$EndComp
$Comp
L header_pin TP2
U 1 1
P 4670 4485
F 0 "TP2" V 4770 4490 50  0000 C CNN
F 1 "header_pin" V 4770 4485 50  0001 C CNN
F 2 "footprints_on_Cdrive:Header_Pin_Rnd" H 4670 4485 60  0001 C CNN
F 3 "" H 4670 4485 60  0000 C CNN
	1    4670 4485
	0    -1   -1   0   
$EndComp
$Comp
L header_pin TP7
U 1 1
P 3525 6800
F 0 "TP7" V 3620 6805 50  0000 C CNN
F 1 "header_pin" V 3625 6800 50  0001 C CNN
F 2 "footprints_on_Cdrive:Header_Pin_Rnd" H 3525 6800 60  0001 C CNN
F 3 "" H 3525 6800 60  0000 C CNN
	1    3525 6800
	0    -1   -1   0   
$EndComp
$Comp
L header_pin TP8
U 1 1
P 3790 6800
F 0 "TP8" V 3890 6805 50  0000 C CNN
F 1 "header_pin" V 3890 6800 50  0001 C CNN
F 2 "footprints_on_Cdrive:Header_Pin_Rnd" H 3790 6800 60  0001 C CNN
F 3 "" H 3790 6800 60  0000 C CNN
	1    3790 6800
	0    -1   -1   0   
$EndComp
Wire Wire Line
	3525 7050 3525 7000
Wire Wire Line
	3790 7130 3790 7000
$Comp
L GND #PWR014
U 1 1
P 4535 4795
F 0 "#PWR014" H 4535 4545 50  0001 C CNN
F 1 "GND" H 4535 4645 50  0000 C CNN
F 2 "" H 4535 4795 50  0000 C CNN
F 3 "" H 4535 4795 50  0000 C CNN
	1    4535 4795
	1    0    0    -1  
$EndComp
Wire Wire Line
	4370 4680 4370 4730
Wire Wire Line
	4370 4730 4670 4730
Wire Wire Line
	4670 4730 4670 4685
Wire Wire Line
	4535 4795 4535 4730
Connection ~ 4535 4730
$Comp
L header_pin TP3
U 1 1
P 4385 5690
F 0 "TP3" V 4480 5695 50  0000 C CNN
F 1 "header_pin" V 4485 5690 50  0001 C CNN
F 2 "footprints_on_Cdrive:Header_Pin_Rnd" H 4385 5690 60  0001 C CNN
F 3 "" H 4385 5690 60  0000 C CNN
	1    4385 5690
	0    -1   -1   0   
$EndComp
$Comp
L header_pin TP4
U 1 1
P 4685 5695
F 0 "TP4" V 4780 5700 50  0000 C CNN
F 1 "header_pin" V 4785 5695 50  0001 C CNN
F 2 "footprints_on_Cdrive:Header_Pin_Rnd" H 4685 5695 60  0001 C CNN
F 3 "" H 4685 5695 60  0000 C CNN
	1    4685 5695
	0    -1   -1   0   
$EndComp
Wire Wire Line
	4385 5890 4385 5940
Wire Wire Line
	4385 5940 4685 5940
Wire Wire Line
	4685 5940 4685 5895
Wire Wire Line
	4545 5940 4545 7805
Connection ~ 4545 5940
$Comp
L CAP_NP C6
U 1 1
P 4185 6420
F 0 "C6" H 4275 6505 40  0000 L CNN
F 1 "0.1uF" H 4240 6405 40  0000 L CNN
F 2 "footprints_on_Cdrive:0402" H 4223 6270 30  0001 C CNN
F 3 "" H 4185 6420 60  0000 C CNN
F 4 "digikey" H 4185 6420 60  0001 C CNN "supplier"
F 5 " 478-1126-1-ND " H 4185 6420 60  0001 C CNN "supplier pn"
F 6 "AVX Corporation" H 4185 6420 60  0001 C CNN "manufacturer"
F 7 "0402YD104KAT2A " H 4185 6420 60  0001 C CNN "manufacturer pn"
F 8 "CAP CER 0.1UF 16V X5R 0402 " H 4185 6420 60  0001 C CNN "description"
	1    4185 6420
	1    0    0    -1  
$EndComp
$Comp
L GND #PWR015
U 1 1
P 4185 6545
F 0 "#PWR015" H 4185 6295 50  0001 C CNN
F 1 "GND" H 4185 6395 50  0000 C CNN
F 2 "" H 4185 6545 50  0000 C CNN
F 3 "" H 4185 6545 50  0000 C CNN
	1    4185 6545
	1    0    0    -1  
$EndComp
Wire Wire Line
	4185 6470 4185 6545
Wire Wire Line
	4185 6270 4185 6180
Wire Wire Line
	4185 6180 4545 6180
Connection ~ 4545 6180
$Comp
L Res1_1 R1
U 1 1
P 4880 6455
F 0 "R1" H 5020 6485 40  0000 C CNN
F 1 "10k" H 5020 6415 40  0000 C CNN
F 2 "footprints_on_Cdrive:0603" H 4935 6175 30  0001 C CNN
F 3 "" H 4880 6455 30  0000 C CNN
F 4 " RES SMD 10K OHM 1% 1/10W 0603 " H 5230 6085 60  0001 C CNN "description"
F 5 "digikey" H 4670 5970 60  0001 C CNN "supplier"
F 6 "311-10.0KHRCT-ND" H 5475 5955 60  0001 C CNN "supplier pn"
F 7 "Yageo" H 4255 5845 60  0001 C CNN "manufacturer"
F 8 "RC0603FR-0710KL " H 5355 5850 60  0001 C CNN "manufacturer pn"
	1    4880 6455
	1    0    0    -1  
$EndComp
Wire Wire Line
	4880 6355 4880 6240
Wire Wire Line
	4880 6580 4880 6760
Text Label 4880 6240 0    60   ~ 0
5V
$Comp
L LED_SMT D1
U 1 1
P 4810 7425
F 0 "D1" H 4810 7525 50  0000 C CNN
F 1 "LED_SMT" H 4835 7275 50  0001 C CNN
F 2 "footprints:0603-D" H 4860 8025 60  0001 C CNN
F 3 "" H 4810 7425 60  0000 C CNN
F 4 "LED 1.6X0.8MM 568NM GRN CLR SMD" H 4960 7725 50  0001 C CNN "description"
F 5 "digikey" H 4585 7825 50  0001 C CNN "supplier"
F 6 "754-1121-1-ND" H 5110 7825 50  0001 C CNN "supplier pn"
F 7 "Kingbright" H 4560 7925 50  0001 C CNN "manufacturer"
F 8 "APT1608SGC" H 5060 7925 50  0001 C CNN "manufacturer pn"
	1    4810 7425
	-1   0    0    -1  
$EndComp
$Comp
L Res1_1 R2
U 1 1
P 5065 7155
F 0 "R2" H 5205 7185 40  0000 C CNN
F 1 "182" H 5205 7115 40  0000 C CNN
F 2 "footprints_on_Cdrive:0603" H 5120 6875 30  0001 C CNN
F 3 "" H 5065 7155 30  0000 C CNN
F 4 "RES SMD 182 OHM 1% 1/10W 0603 " H 5415 6785 60  0001 C CNN "description"
F 5 "digikey" H 4855 6670 60  0001 C CNN "supplier"
F 6 " 311-182HRCT-ND " H 5660 6655 60  0001 C CNN "supplier pn"
F 7 "Yageo" H 4440 6545 60  0001 C CNN "manufacturer"
F 8 "RC0603FR-07182RL " H 5540 6550 60  0001 C CNN "manufacturer pn"
	1    5065 7155
	1    0    0    -1  
$EndComp
Wire Wire Line
	4880 6760 4545 6760
Connection ~ 4545 6760
Wire Wire Line
	5065 7055 5065 6935
Wire Wire Line
	5065 7280 5065 7425
Wire Wire Line
	5065 7425 4960 7425
Wire Wire Line
	4660 7425 4545 7425
Connection ~ 4545 7425
Text Label 5065 6935 0    60   ~ 0
5V
Text Notes 4665 7640 0    60   ~ 0
Select Indicator
Text Label 6050 2500 0    60   ~ 0
SOMI
Wire Wire Line
	5965 2500 6375 2500
Text Label 5210 2500 0    60   ~ 0
SIMO
Wire Wire Line
	5015 2500 5465 2500
Text Label 5750 6215 0    60   ~ 0
SOMI
Wire Wire Line
	5750 6215 6160 6215
Text Label 5750 5815 0    50   ~ 0
~CS_SW
$Comp
L header_pin TP5
U 1 1
P 5015 2300
F 0 "TP5" V 5110 2305 50  0000 C CNN
F 1 "header_pin" V 5115 2300 50  0001 C CNN
F 2 "footprints_on_Cdrive:Header_Pin_Rnd" H 5015 2300 60  0001 C CNN
F 3 "" H 5015 2300 60  0000 C CNN
	1    5015 2300
	0    -1   -1   0   
$EndComp
$Comp
L header_pin TP6
U 1 1
P 6375 2300
F 0 "TP6" V 6470 2305 50  0000 C CNN
F 1 "header_pin" V 6475 2300 50  0001 C CNN
F 2 "footprints_on_Cdrive:Header_Pin_Rnd" H 6375 2300 60  0001 C CNN
F 3 "" H 6375 2300 60  0000 C CNN
	1    6375 2300
	0    -1   -1   0   
$EndComp
$EndSCHEMATC
